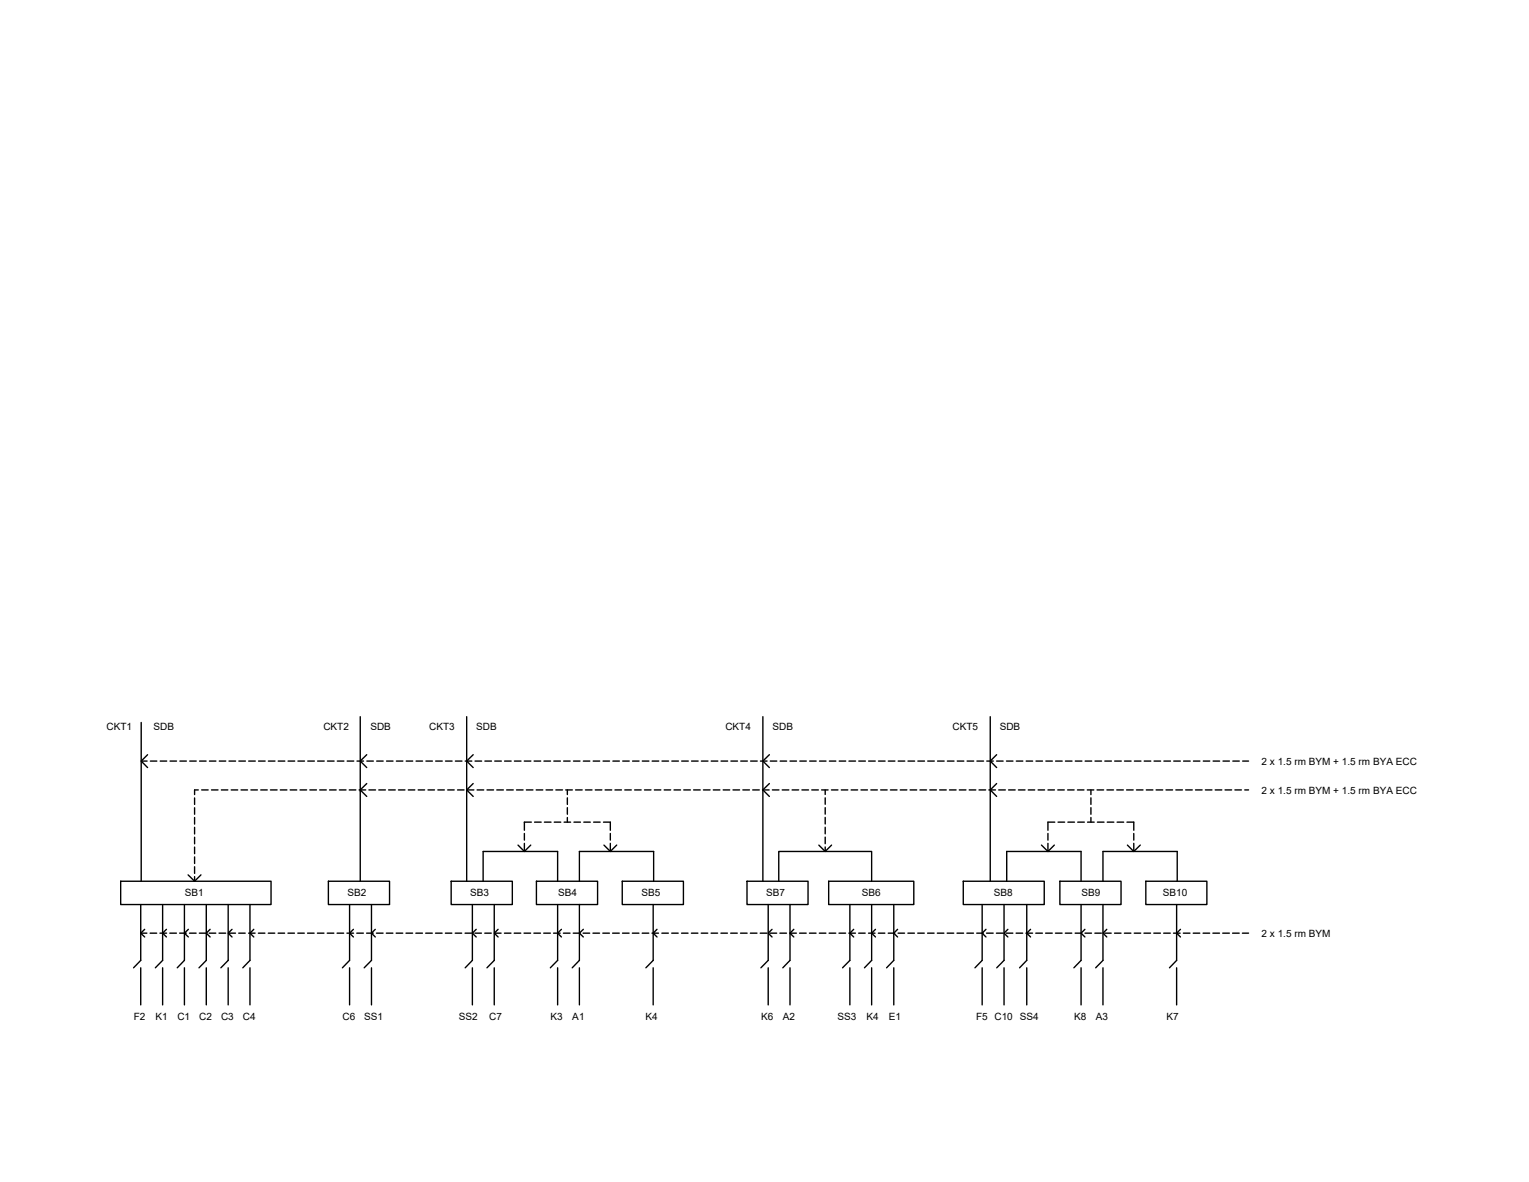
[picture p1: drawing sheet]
<svg xmlns="http://www.w3.org/2000/svg" width="279mm" height="216mm" viewBox="0 0 279 216" stroke-linecap="round" stroke-linejoin="round" font-family="sans-serif">
<!-- layer: 0 -->
<g fill="none" stroke="#000" stroke-width=".25">
<path d="M25.8 132v29M25.8 139h1.1M27 137.9l-1.2 1.1 1.2 1.2M27.5 139h1.2M29.3 139h1.2M31.1 139h1.2M32.9 139h1.2M34.7 139h1.2M36.5 139h1.2M38.3 139h1.2M40.1 139h1.2M41.8 139h1.3"/>
<path d="M43.6 139h1.3M45.4 139h1.3M47.2 139h1.3M49 139h1.2M50.8 139h1.2M52.6 139h1.2M54.4 139h1.2M56.2 139h1.2M58 139h1.2M59.8 139h1.2M61.6 139h1.2M63.4 139h1.2"/>
<path d="M65.2 139h1.2M65.8 130.9v30.1M67 137.9l-1.2 1.1 1.2 1.2M67 139h1.2M68.8 139h1.2M70.6 139h1.2M72.4 139h1.2M74.2 139h1.2M76 139h1.2M77.8 139h1.2M79.6 139h1.2M81.4 139h1.2"/>
<path d="M83.2 139h1.2M85 139h1.2M85.3 130.9v30.1M86.5 137.9l-1.2 1.1 1.2 1.2M86.8 139h1.2M88.6 139h1.2M90.4 139h1.2M92.2 139h1.2M94 139h1.2M95.8 139h1.2M97.6 139h1.2M99.4 139h1.2"/>
<path d="M101.2 139h1.2M103 139h1.2M104.8 139h1.2M106.6 139h1.2M108.4 139h1.2M110.2 139h1.2M112 139h1.2M113.8 139h1.2M115.6 139h1.2M117.4 139h1.2M119.2 139h1.2M121 139h1.2"/>
<path d="M122.8 139h1.2M124.6 139h1.2M126.4 139h1.2M128.2 139h1.2M130 139h1.2M131.8 139h1.2M133.6 139h1.2M135.4 139h1.2M137.2 139h1.2M139 139h1.2M139.4 130.9v30.1M140.6 137.9l-1.2 1.1 1.2 1.2"/>
<path d="M140.8 139h1.1M142.6 139h1.1M144.4 139h1.1M146.2 139h1.1M148 139h1.1M149.8 139h1.1M151.6 139h1.1M153.4 139h1.1M155.1 139h1.2M156.9 139h1.2M158.7 139h1.2M160.5 139h1.2"/>
<path d="M162.3 139h1.2M164.1 139h1.2M165.9 139h1.2M167.7 139h1.2M169.5 139h1.2M171.3 139h1.2M173.1 139h1.2M174.9 139h1.2M176.7 139h1.2M178.5 139h1.2M180.3 139h1.2M181 130.9v30.1"/>
<path d="M182.1 137.9l-1.1 1.1 1.1 1.2M182.1 139h1.2M183.9 139h1.2M185.7 139h1.2M187.5 139h1.2M189.3 139h1.2M191.1 139h1.2M192.9 139h1.2M194.7 139h1.2M196.5 139h1.2M198.3 139h1.2M200.1 139h1.2"/>
<path d="M201.9 139h1.2M203.7 139h1.2M205.5 139h1.2M207.3 139h1.2M209.1 139h1.2M210.9 139h1.2M212.7 139h1.2M214.5 139h1.2M216.3 139h1.2M218.1 139h1.2M219.9 139h1.2M221.7 139h1.2"/>
<path d="M223.5 139h1.2M225.3 139h1.2M227.1 139h1.1M34.4 159.8l1.2 1.2 1.1-1.2M35.6 145.7v1.2M35.6 147.5v1.2M35.6 149.3v1.2M35.6 151.1v1.2M35.6 152.9v1.2M35.6 154.7v1.2M35.6 156.5v1.2M35.6 158.3v1.2"/>
<path d="M36.2 144.3h-.6v.8M36.9 144.3h1.1M38.7 144.3h1.1M40.4 144.3h1.2M42.2 144.3h1.2M44 144.3h1.2M45.8 144.3h1.2M47.6 144.3h1.2M49.4 144.3h1.2M51.2 144.3h1.2M53 144.3h1.2M54.8 144.3h1.2"/>
<path d="M56.6 144.3h1.2M58.4 144.3h1.2M60.2 144.3h1.2M62 144.3h1.2M63.8 144.3h1.2M65.6 144.3h1.2M67 143.1l-1.2 1.2 1.2 1.2M67.4 144.3h1.2M69.2 144.3h1.2M71 144.3h1.2M72.8 144.3h1.2M74.6 144.3h1.2"/>
<path d="M76.4 144.3h1.2M78.2 144.3h1.2M80 144.3h1.2M81.8 144.3h1.2M83.6 144.3h1.2M85.4 144.3h1.2M86.5 143.1l-1.2 1.2 1.2 1.2M87.2 144.3h1.2M89 144.3h1.2M90.8 144.3h1.2M92.6 144.3h1.2M94.4 144.3h1.2"/>
<path d="M94.7 154.4l1.1 1.1 1.2-1.1M95.8 152.2v1.3M95.8 154v1.5M96.2 144.3h1.2M97.1 150.2h-1.3v1.5M97.7 150.2h1.2M98 144.3h1.2M99.5 150.2h1.2M99.8 144.3h1.2M101.3 150.2h1.2M101.6 144.3h1.2M103.1 150.2h1.2"/>
<path d="M103.4 144.3h1.2M103.7 144.3v.8M103.7 145.7v1.2M103.7 147.5v1.2M103.7 149.3v.9M104.9 150.2h1.2M105.2 144.3h1.2M106.7 150.2h1.2M107 144.3h1.2M108.5 150.2h1.2M108.8 144.3h1.2M110.3 150.2h1.2v1.5"/>
<path d="M110.4 154.4l1.1 1.1 1.2-1.1M110.6 144.3h1.2M111.5 152.2v1.3M111.5 154v1.5M112.4 144.3h1.2M114.2 144.3h1.2M116 144.3h1.2M117.8 144.3h1.2M119.6 144.3h1.2M121.4 144.3h1.2M123.2 144.3h1.2M124.9 144.3h1.3"/>
<path d="M126.7 144.3h1.3M128.5 144.3h1.3M130.3 144.3h1.3M132.1 144.3h1.3M133.9 144.3h1.2M135.7 144.3h1.2M137.5 144.3h1.2M139.3 144.3h1.2M140.6 143.1l-1.2 1.2 1.2 1.2M141.1 144.3h1.2M142.9 144.3h1.2M144.7 144.3h1.2"/>
<path d="M146.5 144.3h1.2M148.3 144.3h1.2M149.6 154.4l1.2 1.1 1.2-1.1M150.1 144.3h1.2M150.8 144.3v.8M150.8 145.7v1.2M150.8 147.5v1.2M150.8 149.3v1.2M150.8 151.1v1.2M150.8 152.9v1.2M150.8 154.7v.8M151.9 144.3h1.2"/>
<path d="M153.7 144.3h1.2M155.5 144.3h1.2M157.3 144.3h1.2M159.1 144.3h1.2M160.9 144.3h1.2M162.7 144.3h1.2M164.5 144.3h1.2M166.3 144.3h1.2M168.1 144.3h1.2M169.9 144.3h1.2M171.7 144.3h1.2M173.5 144.3h1.2"/>
<path d="M175.3 144.3h1.2M177.1 144.3h1.2M178.9 144.3h1.2M180.7 144.3h1.2M182.1 143.1l-1.1 1.2 1.1 1.2M182.5 144.3h1.2M184.3 144.3h1.2M186.1 144.3h1.2M187.9 144.3h1.2M189.7 144.3h1.2M190.3 154.4l1.2 1.1 1.2-1.1M191.5 144.3h1.2"/>
<path d="M191.5 152.2v1.3M191.5 154v1.5M192.7 150.2h-1.2v1.5M193.3 144.3h1.2M193.3 150.2h1.2M195.1 144.3h1.2M195.1 150.2h1.2M196.9 144.3h1.2M196.9 150.2h1.2M198.7 144.3h1.2M198.7 150.2h1.2M199.3 144.3v.8"/>
<path d="M199.3 145.7v1.2M199.3 147.5v1.2M199.3 149.3v.9M200.5 144.3h1.2M200.5 150.2h1.2M202.3 144.3h1.2M202.3 150.2h1.2M204.1 144.3h1.2M204.1 150.2h1.2M205.9 144.3h1.2M205.9 150.2h1.3v1.5M206 154.4l1.2 1.1 1.2-1.1"/>
<path d="M207.2 152.2v1.3M207.2 154v1.5M207.7 144.3h1.2M209.5 144.3h1.2M211.3 144.3h1.2M213.1 144.3h1.2M214.9 144.3h1.2M216.7 144.3h1.2M218.5 144.3h1.2M220.3 144.3h1.2M222.1 144.3h1.2M223.9 144.3h1.2"/>
<path d="M225.7 144.3h1.1M227.5 144.3h.7M22.1 161h27.4v4.2h-27.4zM25.7 165.2v10.2l-1.3 1.4M25.7 176.8v6.8M25.7 170.4h1.1M26.4 169.7l-.7 .7 .7 .7M27.4 170.4h1.2M29.2 170.4h1.2M29.7 165.2v10.2l-1.3 1.4M29.7 176.8v6.8M30.4 169.7l-.7 .7 .7 .7"/>
<path d="M31 170.4h1.2M32.8 170.4h1.2M33.7 165.2v10.2l-1.3 1.4M33.7 176.8v6.8M34.4 169.7l-.7 .7 .7 .7M34.6 170.4h1.2M35.6 160.1v.9M36.4 170.4h1.2M37.7 165.2v10.2l-1.3 1.4M37.7 176.8v6.8M38.2 170.4h1.2M38.4 169.7l-.7 .7 .7 .7"/>
<path d="M40 170.4h1.2M41.7 165.2v10.2l-1.3 1.4M41.7 176.8v6.8M41.8 170.4h1.2M42.4 169.7l-.7 .7 .7 .7M43.6 170.4h1.2M45.4 170.4h1.2M45.7 165.2v10.2l-1.3 1.4M45.7 176.8v6.8M46.4 169.7l-.7 .7 .7 .7M47.2 170.4h1.2M49 170.4h1.2"/>
<path d="M50.8 170.4h1.2M52.6 170.4h1.2M54.4 170.4h1.2M56.2 170.4h1.2M58 170.4h1.2M59.8 170.4h1.2M60 161h11.2v4.2h-11.2zM61.6 170.4h1.2M63.4 170.4h1.2M63.9 165.2v10.2l-1.3 1.4M63.9 176.8v6.8M64.6 169.7l-.7 .7 .7 .7"/>
<path d="M65.2 170.4h1.2M67 170.4h1.2M67.9 165.2v10.2l-1.4 1.4M67.9 176.8v6.8M68.6 169.7l-.7 .7 .7 .7M68.8 170.4h1.2M70.6 170.4h1.2M72.4 170.4h1.2M74.2 170.4h1.2M76 170.4h1.2M77.8 170.4h1.2M79.6 170.4h1.2"/>
<path d="M81.4 170.4h1.2M82.4 161h11.2v4.2h-11.2zM83.2 170.4h1.2M85 170.4h1.2M86.3 165.2v10.2l-1.3 1.4M86.3 176.8v6.8M86.8 170.4h1.2M87 169.7l-.7 .7 .7 .7M88.3 161v-5.5h13.6v5.5M88.6 170.4h1.2M90.3 165.2v10.2l-1.3 1.4M90.3 176.8v6.8"/>
<path d="M90.4 170.4h1.2M91 169.7l-.7 .7 .7 .7M92.2 170.4h1.2M94 170.4h1.2M95.8 170.4h1.2M97.6 170.4h1.2M98 161h11.2v4.2h-11.2zM99.4 170.4h1.2M101.2 170.4h1.2M101.9 165.2v10.2l-1.3 1.4M101.9 176.8v6.8M102.6 169.7l-.7 .7 .7 .7"/>
<path d="M103 170.4h1.2M104.8 170.4h1.2M105.9 161v-5.5h13.5v5.5M105.9 165.2v10.2l-1.3 1.4M105.9 176.8v6.8M106.6 170.4h1.2M106.6 169.7l-.7 .7 .7 .7M108.4 170.4h1.2M110.2 170.4h1.2M112 170.4h1.2M113.7 161h11.2v4.2h-11.2zM113.7 170.4h1.3"/>
<path d="M115.5 170.4h1.3M117.3 170.4h1.3M119.1 170.4h1.2M119.4 165.2v10.2l-1.4 1.4M119.4 176.8v6.8M120.1 169.7l-.7 .7 .7 .7M120.9 170.4h1.2M122.7 170.4h1.2M124.5 170.4h1.2M126.3 170.4h1.2M128.1 170.4h1.2M129.9 170.4h1.2"/>
<path d="M131.7 170.4h1.2M133.5 170.4h1.2M135.3 170.4h1.2M136.5 161h11.2v4.2h-11.2zM137.1 170.4h1.2M138.9 170.4h1.2M140.4 165.2v10.2l-1.4 1.4M140.4 176.8v6.8M140.7 170.4h1.2M141.1 169.7l-.7 .7 .7 .7M142.3 161v-5.5h17v5.5M142.5 170.4h1.2"/>
<path d="M144.3 170.4h1.2M144.4 165.2v10.2l-1.4 1.4M144.4 176.8v6.8M145.1 169.7l-.7 .7 .7 .7M146.1 170.4h1.2M147.9 170.4h1.2M149.7 170.4h1.2M151.4 161h15.6v4.2h-15.6zM151.5 170.4h1.2M153.3 170.4h1.2M155.1 170.4h1.2M155.3 165.2v10.2l-1.3 1.4"/>
<path d="M155.3 176.8v6.8M156 169.7l-.7 .7 .7 .7M156.9 170.4h1.2M158.7 170.4h1.2M159.3 165.2v10.2l-1.3 1.4M159.3 176.8v6.8M160 169.7l-.7 .7 .7 .7M160.5 170.4h1.2M162.3 170.4h1.2M163.3 165.2v10.2l-1.3 1.4M163.3 176.8v6.8M164 169.7l-.7 .7 .7 .7"/>
<path d="M164.1 170.4h1.2M165.9 170.4h1.2M167.7 170.4h1.2M169.5 170.4h1.2M171.3 170.4h1.2M173.1 170.4h1.2M174.9 170.4h1.2M176 161h14.8v4.2h-14.8zM176.7 170.4h1.2M178.5 170.4h1.2M179.5 165.2v10.2l-1.3 1.4M179.5 176.8v6.8"/>
<path d="M180.2 169.7l-.7 .7 .7 .7M180.3 170.4h1.2M182.1 170.4h1.2M183.5 165.2v10.2l-1.4 1.4M183.5 176.8v6.8M183.9 170.4h1.2M184 161v-5.5h13.5v5.5M184.2 169.7l-.7 .7 .7 .7M185.7 170.4h1.2M187.5 170.4h1.2M187.6 165.2v10.2l-1.3 1.4M187.6 176.8v6.8"/>
<path d="M188.3 169.7l-.7 .7 .7 .7M189.3 170.4h1.2M191.1 170.4h1.2M192.9 170.4h1.2M193.7 161h11.2v4.2h-11.2zM194.7 170.4h1.2M196.5 170.4h1.2M197.5 165.2v10.2l-1.3 1.4M197.5 176.8v6.8M198.2 169.7l-.7 .7 .7 .7M198.3 170.4h1.2M200.1 170.4h1.2"/>
<path d="M201.5 161v-5.5h13.6v5.5M201.5 165.2v10.2l-1.3 1.4M201.5 176.8v6.8M201.9 170.4h1.2M202.2 169.7l-.7 .7 .7 .7M203.7 170.4h1.2M205.5 170.4h1.2M207.3 170.4h1.1M209 170.4h1.2M209.4 161h11.1v4.2h-11.1zM210.8 170.4h1.2M212.6 170.4h1.2"/>
<path d="M214.4 170.4h1.2M215 165.2v10.2l-1.3 1.4M215 176.8v6.8M215.7 169.7l-.7 .7 .7 .7M216.2 170.4h1.2M218 170.4h1.2M219.8 170.4h1.2M221.6 170.4h1.2M223.4 170.4h1.2M225.2 170.4h1.2M227 170.4h1.2"/>
</g>
<g font-size="1.8">
<text x="19.5" y="133.4">CKT1</text>
<text x="28" y="133.4">SDB</text>
<text x="59.1" y="133.4">CKT2</text>
<text x="67.7" y="133.4">SDB</text>
<text x="78.4" y="133.4">CKT3</text>
<text x="87" y="133.4">SDB</text>
<text x="132.5" y="133.4">CKT4</text>
<text x="141.2" y="133.4">SDB</text>
<text x="174.1" y="133.4">CKT5</text>
<text x="182.7" y="133.4">SDB</text>
<text x="230.5" y="139.7">2 x 1.5 rm BYM + 1.5 rm BYA ECC</text>
<text x="230.5" y="145.1">2 x 1.5 rm BYM + 1.5 rm BYA ECC</text>
<text x="33.8" y="163.6">SB1</text>
<text x="63.5" y="163.6">SB2</text>
<text x="85.9" y="163.6">SB3</text>
<text x="102" y="163.6">SB4</text>
<text x="117.2" y="163.6">SB5</text>
<text x="140" y="163.6">SB7</text>
<text x="157.5" y="163.6">SB6</text>
<text x="181.6" y="163.6">SB8</text>
<text x="197.7" y="163.6">SB9</text>
<text x="212.5" y="163.6">SB10</text>
<text x="230.5" y="171.1">2 x 1.5 rm BYM</text>
<text x="24.4" y="186.3">F2</text>
<text x="28.4" y="186.3">K1</text>
<text x="32.4" y="186.3">C1</text>
<text x="36.4" y="186.3">C2</text>
<text x="40.4" y="186.3">C3</text>
<text x="44.4" y="186.3">C4</text>
<text x="62.6" y="186.3">C6</text>
<text x="66.6" y="186.3">SS1</text>
<text x="83.9" y="186.3">SS2</text>
<text x="89.4" y="186.3">C7</text>
<text x="100.6" y="186.3">K3</text>
<text x="104.6" y="186.3">A1</text>
<text x="118" y="186.3">K4</text>
<text x="139.1" y="186.3">K6</text>
<text x="143.1" y="186.3">A2</text>
<text x="153" y="186.3">SS3</text>
<text x="158.3" y="186.3">K4</text>
<text x="162.4" y="186.3">E1</text>
<text x="178.4" y="186.3">F5 C10</text>
<text x="186.4" y="186.3">SS4</text>
<text x="196.3" y="186.3">K8</text>
<text x="200.3" y="186.3">A3</text>
<text x="213.2" y="186.3">K7</text>
</g>
</svg>
